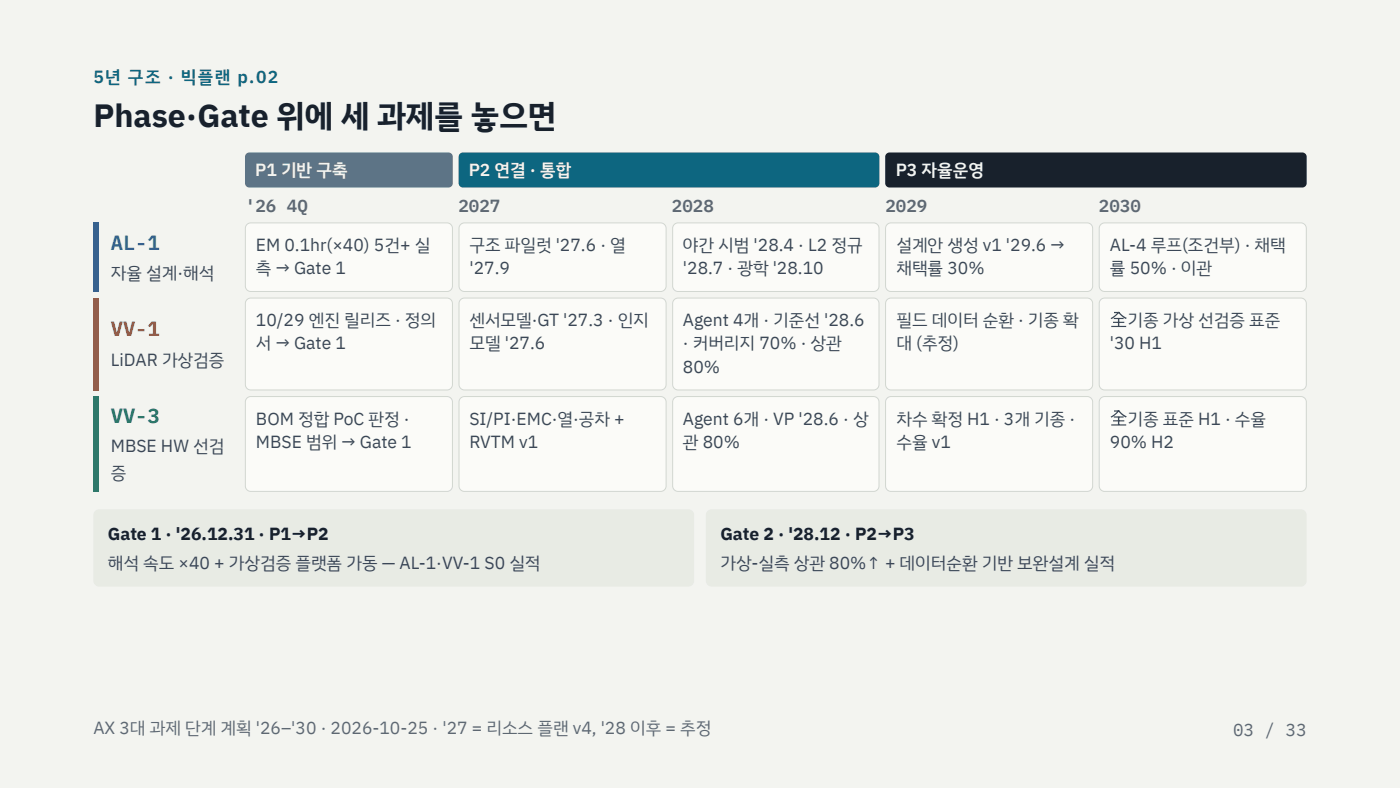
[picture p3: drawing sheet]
<svg xmlns="http://www.w3.org/2000/svg" width="508mm" height="286mm" viewBox="0 0 508 286" stroke-linecap="round" stroke-linejoin="round" font-family="sans-serif">
<path d="M0 0h508v285.8h-508z" fill="#f3f4f0"/>
<path d="M89.4 55.8l1.1-.5h72.2a1.59 1.59 0 0 1 1.6 1.6v9.5a1.59 1.59 0 0 1-1.6 1.6h-72.2a1.59 1.59 0 0 1-1.6-1.6v-9.5z" fill="#5d7486"/>
<path d="M166.9 55.8l1.1-.5h149.5a1.59 1.59 0 0 1 1.6 1.6v9.5a1.59 1.59 0 0 1-1.6 1.6h-149.5a1.59 1.59 0 0 1-1.6-1.6v-9.5z" fill="#0d6680"/>
<path d="M321.7 55.8l1.1-.5h149.7a1.59 1.59 0 0 1 1.6 1.6v9.5a1.59 1.59 0 0 1-1.6 1.6h-149.7a1.59 1.59 0 0 1-1.6-1.6v-9.5z" fill="#18212c"/>
<path d="M33.9 80.7h2.1v25.1h-2.1z" fill="#2166b8"/>
<path d="M89.6 81.4l1.4-.6h71.2a1.98 1.98 0 0 1 2 2v20.9a1.98 1.98 0 0 1-2 2h-71.2a1.98 1.98 0 0 1-2-2v-20.9z" fill="#fbfbf8"/>
<path d="M89.6 81.4l1.4-.6h71.2a1.98 1.98 0 0 1 2 2v20.9a1.98 1.98 0 0 1-2 2h-71.2a1.98 1.98 0 0 1-2-2v-20.9z" fill="none" stroke="#d2d7d0" stroke-width=".36"/>
<path d="M167.1 81.4l1.4-.6h71.2a1.98 1.98 0 0 1 2 2v20.9a1.98 1.98 0 0 1-2 2h-71.2a1.98 1.98 0 0 1-1.9-2v-20.9z" fill="#fbfbf8"/>
<path d="M167.1 81.4l1.4-.6h71.2a1.98 1.98 0 0 1 2 2v20.9a1.98 1.98 0 0 1-2 2h-71.2a1.98 1.98 0 0 1-1.9-2v-20.9z" fill="none" stroke="#d2d7d0" stroke-width=".36"/>
<path d="M244.7 81.4l1.4-.6h70.9a1.98 1.98 0 0 1 2 2v20.9a1.98 1.98 0 0 1-2 2h-70.9a1.98 1.98 0 0 1-2-2v-20.9z" fill="#fbfbf8"/>
<path d="M244.7 81.4l1.4-.6h70.9a1.98 1.98 0 0 1 2 2v20.9a1.98 1.98 0 0 1-2 2h-70.9a1.98 1.98 0 0 1-2-2v-20.9z" fill="none" stroke="#d2d7d0" stroke-width=".36"/>
<path d="M321.9 81.4l1.4-.6h71.2a1.98 1.98 0 0 1 2 2v20.9a1.98 1.98 0 0 1-2 2h-71.2a1.98 1.98 0 0 1-2-2v-20.9z" fill="#fbfbf8"/>
<path d="M321.9 81.4l1.4-.6h71.2a1.98 1.98 0 0 1 2 2v20.9a1.98 1.98 0 0 1-2 2h-71.2a1.98 1.98 0 0 1-2-2v-20.9z" fill="none" stroke="#d2d7d0" stroke-width=".36"/>
<path d="M399.4 81.4l1.4-.6h71.2a1.98 1.98 0 0 1 2 2v20.9a1.98 1.98 0 0 1-2 2h-71.2a1.98 1.98 0 0 1-1.9-2v-20.9z" fill="#fbfbf8"/>
<path d="M399.4 81.4l1.4-.6h71.2a1.98 1.98 0 0 1 2 2v20.9a1.98 1.98 0 0 1-2 2h-71.2a1.98 1.98 0 0 1-1.9-2v-20.9z" fill="none" stroke="#d2d7d0" stroke-width=".36"/>
<path d="M33.9 107.9h2.1v33.7h-2.1z" fill="#b5481a"/>
<path d="M89.6 108.7l1.4-.6h71.2a1.98 1.98 0 0 1 2 2v29.3a1.98 1.98 0 0 1-2 2h-71.2a1.98 1.98 0 0 1-2-2v-29.3z" fill="#fbfbf8"/>
<path d="M89.6 108.7l1.4-.6h71.2a1.98 1.98 0 0 1 2 2v29.3a1.98 1.98 0 0 1-2 2h-71.2a1.98 1.98 0 0 1-2-2v-29.3z" fill="none" stroke="#d2d7d0" stroke-width=".36"/>
<path d="M167.1 108.7l1.4-.6h71.2a1.98 1.98 0 0 1 2 2v29.3a1.98 1.98 0 0 1-2 2h-71.2a1.98 1.98 0 0 1-1.9-2v-29.3z" fill="#fbfbf8"/>
<path d="M167.1 108.7l1.4-.6h71.2a1.98 1.98 0 0 1 2 2v29.3a1.98 1.98 0 0 1-2 2h-71.2a1.98 1.98 0 0 1-1.9-2v-29.3z" fill="none" stroke="#d2d7d0" stroke-width=".36"/>
<path d="M244.7 108.7l1.4-.6h70.9a1.98 1.98 0 0 1 2 2v29.3a1.98 1.98 0 0 1-2 2h-70.9a1.98 1.98 0 0 1-2-2v-29.3z" fill="#fbfbf8"/>
<path d="M244.7 108.7l1.4-.6h70.9a1.98 1.98 0 0 1 2 2v29.3a1.98 1.98 0 0 1-2 2h-70.9a1.98 1.98 0 0 1-2-2v-29.3z" fill="none" stroke="#d2d7d0" stroke-width=".36"/>
<path d="M321.9 108.7l1.4-.6h71.2a1.98 1.98 0 0 1 2 2v29.3a1.98 1.98 0 0 1-2 2h-71.2a1.98 1.98 0 0 1-2-2v-29.3z" fill="#fbfbf8"/>
<path d="M321.9 108.7l1.4-.6h71.2a1.98 1.98 0 0 1 2 2v29.3a1.98 1.98 0 0 1-2 2h-71.2a1.98 1.98 0 0 1-2-2v-29.3z" fill="none" stroke="#d2d7d0" stroke-width=".36"/>
<path d="M399.4 108.7l1.4-.6h71.2a1.98 1.98 0 0 1 2 2v29.3a1.98 1.98 0 0 1-2 2h-71.2a1.98 1.98 0 0 1-1.9-2v-29.3z" fill="#fbfbf8"/>
<path d="M399.4 108.7l1.4-.6h71.2a1.98 1.98 0 0 1 2 2v29.3a1.98 1.98 0 0 1-2 2h-71.2a1.98 1.98 0 0 1-1.9-2v-29.3z" fill="none" stroke="#d2d7d0" stroke-width=".36"/>
<path d="M33.9 143.7h2.1v34.6h-2.1z" fill="#127a55"/>
<path d="M89.6 144.4l1.4-.6h71.2a1.98 1.98 0 0 1 2 2v30.4a1.98 1.98 0 0 1-2 2h-71.2a1.98 1.98 0 0 1-2-2v-30.4z" fill="#fbfbf8"/>
<path d="M89.6 144.4l1.4-.6h71.2a1.98 1.98 0 0 1 2 2v30.4a1.98 1.98 0 0 1-2 2h-71.2a1.98 1.98 0 0 1-2-2v-30.4z" fill="none" stroke="#d2d7d0" stroke-width=".36"/>
<path d="M167.1 144.4l1.4-.6h71.2a1.98 1.98 0 0 1 2 2v30.4a1.98 1.98 0 0 1-2 2h-71.2a1.98 1.98 0 0 1-1.9-2v-30.4z" fill="#fbfbf8"/>
<path d="M167.1 144.4l1.4-.6h71.2a1.98 1.98 0 0 1 2 2v30.4a1.98 1.98 0 0 1-2 2h-71.2a1.98 1.98 0 0 1-1.9-2v-30.4z" fill="none" stroke="#d2d7d0" stroke-width=".36"/>
<path d="M244.7 144.4l1.4-.6h70.9a1.98 1.98 0 0 1 2 2v30.4a1.98 1.98 0 0 1-2 2h-70.9a1.98 1.98 0 0 1-2-2v-30.4z" fill="#fbfbf8"/>
<path d="M244.7 144.4l1.4-.6h70.9a1.98 1.98 0 0 1 2 2v30.4a1.98 1.98 0 0 1-2 2h-70.9a1.98 1.98 0 0 1-2-2v-30.4z" fill="none" stroke="#d2d7d0" stroke-width=".36"/>
<path d="M321.9 144.4l1.4-.6h71.2a1.98 1.98 0 0 1 2 2v30.4a1.98 1.98 0 0 1-2 2h-71.2a1.98 1.98 0 0 1-2-2v-30.4z" fill="#fbfbf8"/>
<path d="M321.9 144.4l1.4-.6h71.2a1.98 1.98 0 0 1 2 2v30.4a1.98 1.98 0 0 1-2 2h-71.2a1.98 1.98 0 0 1-2-2v-30.4z" fill="none" stroke="#d2d7d0" stroke-width=".36"/>
<path d="M399.4 144.4l1.4-.6h71.2a1.98 1.98 0 0 1 2 2v30.4a1.98 1.98 0 0 1-2 2h-71.2a1.98 1.98 0 0 1-1.9-2v-30.4z" fill="#fbfbf8"/>
<path d="M399.4 144.4l1.4-.6h71.2a1.98 1.98 0 0 1 2 2v30.4a1.98 1.98 0 0 1-2 2h-71.2a1.98 1.98 0 0 1-1.9-2v-30.4z" fill="none" stroke="#d2d7d0" stroke-width=".36"/>
<g fill="#e8ebe4">
<path d="M34.5 185.3l1.5-.6h213.8a2.12 2.12 0 0 1 2.1 2.1v23.8a2.12 2.12 0 0 1-2.1 2.1h-213.8a2.12 2.12 0 0 1-2.1-2.1v-23.8z"/>
<path d="M256.7 185.3l1.5-.6h213.8a2.12 2.12 0 0 1 2.1 2.1v23.8a2.12 2.12 0 0 1-2.1 2.1h-213.8a2.12 2.12 0 0 1-2.1-2.1v-23.8z"/>
</g>
<text font-size="11.6" fill="#18212c" x="33.9" y="46">Phase·Gate 위에 세 과제를 놓으면</text>
<text font-size="7.4" fill="#2166b8" x="40.2" y="90.5">AL-1</text>
<text font-size="7.4" fill="#b5481a" x="40.2" y="122">VV-1</text>
<text font-size="7.4" fill="#127a55" x="40.2" y="153.5">VV-3</text>
<text font-size="6.3" fill="#0d6680" x="33.9" y="30.2">5년 구조 · 빅플랜 p.02</text>
<g font-size="6.3" fill="#f3f4f0">
<text x="92.6" y="63.8">P1 기반 구축</text>
<text x="170.1" y="63.8">P2 연결 · 통합</text>
<text x="325" y="63.8">P3 자율운영</text>
</g>
<g font-size="6.3" fill="#5d6873">
<text x="88.9" y="76.7">'26</text>
<text x="104.1" y="76.7">4Q</text>
<text x="166.4" y="76.7">2027</text>
<text x="243.8" y="76.7">2028</text>
<text x="321.3" y="76.7">2029</text>
<text x="398.8" y="76.7">2030</text>
<text x="33.9" y="266.2">AX 3대 과제 단계 계획 '26–'30 · 2026-10-25 · '27 = 리소스 플랜 v4, '28 이후 = 추정</text>
<text x="447.5" y="267">03 / 33</text>
</g>
<g font-size="6.3" fill="#3a4757">
<text x="92.9" y="91">EM 0.1hr(×40) 5건+ 실</text>
<text x="170.3" y="91">구조 파일럿 '27.6 · 열</text>
<text x="247.8" y="91">야간 시범 '28.4 · L2 정규</text>
<text x="325.3" y="91">설계안 생성 v1 '29.6 →</text>
<text x="402.7" y="91">AL-4 루프(조건부) · 채택</text>
<text x="40.2" y="101.1">자율 설계·해석</text>
<text x="92.9" y="99.5">측 → Gate 1</text>
<text x="170.3" y="99.5">'27.9</text>
<text x="247.8" y="99.5">'28.7 · 광학 '28.10</text>
<text x="325.3" y="99.5">채택률 30%</text>
<text x="402.7" y="99.5">률 50% · 이관</text>
<text x="92.9" y="118.3">10/29 엔진 릴리즈 · 정의</text>
<text x="170.3" y="118.3">센서모델·GT '27.3 · 인지</text>
<text x="247.8" y="118.3">Agent 4개 · 기준선 '28.6</text>
<text x="325.3" y="118.3">필드 데이터 순환 · 기종 확</text>
<text x="402.7" y="118.3">全기종 가상 선검증 표준</text>
<text x="92.9" y="126.7">서 → Gate 1</text>
<text x="170.3" y="126.7">모델 '27.6</text>
<text x="247.8" y="126.7">· 커버리지 70% · 상관</text>
<text x="325.3" y="126.7">대 (추정)</text>
<text x="402.7" y="126.7">'30 H1</text>
<text x="40.2" y="132.6">LiDAR 가상검증</text>
<text x="247.8" y="135.2">80%</text>
<text x="92.9" y="154">BOM 정합 PoC 판정 ·</text>
<text x="170.3" y="154">SI/PI·EMC·열·공차 +</text>
<text x="247.8" y="154">Agent 6개 · VP '28.6 · 상</text>
<text x="325.3" y="154">차수 확정 H1 · 3개 기종 ·</text>
<text x="402.7" y="154">全기종 표준 H1 · 수율</text>
<text x="40.2" y="164">MBSE HW 선검</text>
<text x="92.9" y="162.5">MBSE 범위 → Gate 1</text>
<text x="170.3" y="162.5">RVTM v1</text>
<text x="247.8" y="162.5">관 80%</text>
<text x="325.3" y="162.5">수율 v1</text>
<text x="402.7" y="162.5">90% H2</text>
<text x="40.2" y="173.6">증</text>
<text x="39.2" y="206.4">해석 속도 ×40 + 가상검증 플랫폼 가동 — AL-1·VV-1 S0 실적</text>
<text x="261.4" y="206.4">가상-실측 상관 80%↑ + 데이터순환 기반 보완설계 실적</text>
</g>
<g font-size="6.3" fill="#18212c">
<text x="39.2" y="195.8">Gate 1 · '26.12.31 · P1→P2</text>
<text x="261.4" y="195.8">Gate 2 · '28.12 · P2→P3</text>
</g>
</svg>
